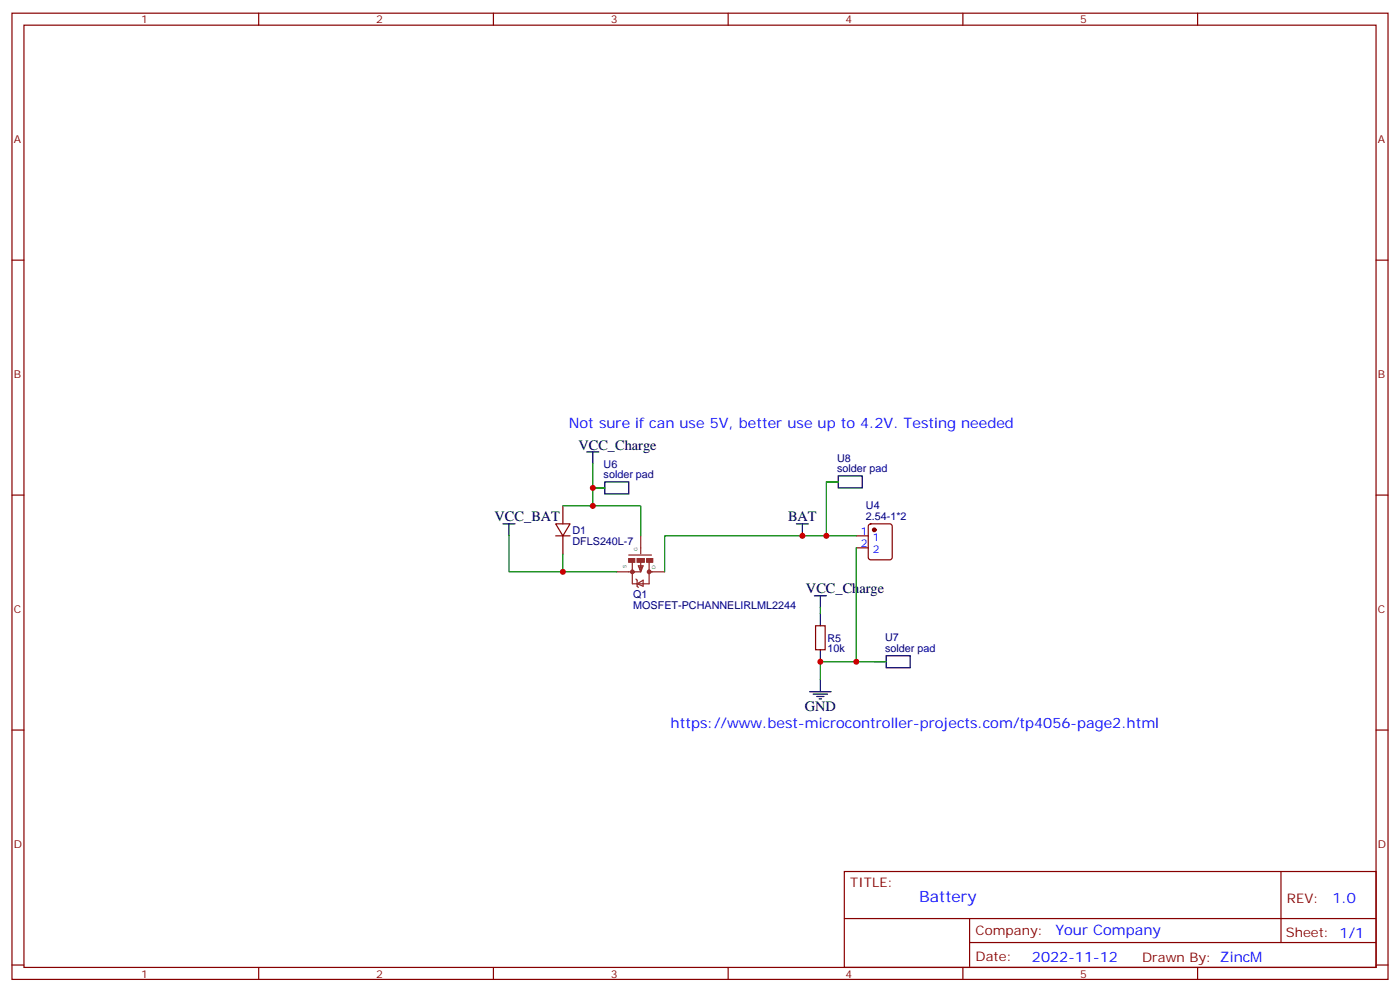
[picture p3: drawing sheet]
<svg xmlns="http://www.w3.org/2000/svg" width="412mm" height="292mm" viewBox="0 0 412 292" stroke-linecap="round" stroke-linejoin="round" font-family="sans-serif">
<g fill="none" stroke="#870000" stroke-width=".35">
<path d="M3.5 3.9h405.4v284.3h-405.4zM7.1 7.4h398.2v277.3h-398.2zM76.2 3.9v3.5M145.3 3.9v3.5M214.5 3.9v3.5M283.6 3.9v3.5M352.8 3.9v3.5M3.5 76.6h3.6M405.3 76.6h3.6M3.5 145.7h3.6M163.7 154.2h4.2l-2.1 3.5zM163.7 157.7h4.2"/>
<path d="M165.8 148.9v5.3M165.8 157.7v5.3M174.6 143.6h3.6M243.4 141.8h3.5M252.2 157.7h3.6M256 154.4l.5-.2h5.6l.7 .4v9.4l-.4 .7h-5.9l-.7-.4v-9.4zM405.3 145.7h3.6M252.2 161.2h3.6M240.2 184.1h2.9v7.1h-2.9zM257.5 194.7h3.6M3.5 214.8h3.6M405.3 214.8h3.6"/>
<path d="M248.7 256.5h156.6v28.2h-156.6zM377.3 256.5v20.9M248.7 270.3h156.5M285.6 277.4h119.6M285.6 270.3v14.1M3.5 284h3.6M76.2 284.7v3.5M145.3 284.7v3.5M214.5 284.7v3.5M283.6 284.7v3.5M352.8 284.7v3.5M405.3 284h3.6"/>
</g>
<path d="M188.7 157.7v5.3M181.7 168.3h7M185.2 163.3h6.7M186.3 165.5v6.3h4.9v-6.3M187.3 170.4l.4 .3v1.8l.3 .4M187.7 171.8l1.7-1.1v1.8zM188 166.5h1.4l-.7 1.8zM188.4 166.9l.3 1 .4-1h-.4M188.7 165.5v1.7M191.2 168.3h4.6" fill="none" stroke="#8c2424" stroke-width=".35"/>
<g fill="none" stroke="#8c2424" stroke-width=".71">
<circle cx="186.3" cy="168.3" r=".35"/>
<circle cx="191.2" cy="168.3" r=".35"/>
</g>
<g fill="#8c2424" stroke="#8c2424" stroke-width=".35">
<path d="M185.2 164.4h1.8v1.1h-1.8z"/>
<path d="M190.5 164.4h1.8v1.1h-1.8z"/>
<path d="M187.7 164.4h2.1v1.1h-2.1z"/>
</g>
<circle cx="257.5" cy="155.9" r=".53" fill="#870000" stroke="#870000" stroke-width=".35"/>
<path d="M174.6 136.5v12.4M149.9 157.7v10.6h15.9M165.8 148.9h22.9v8.8M174.6 143.6h3.6M246.9 141.8h-3.5v15.9M252.2 157.7h-56.4v10.6M165.8 163v5.3h15.9M241.7 178.9v1.7M252.2 161.2v33.5h-10.5v5.3M252.2 194.7h8.9" fill="none" stroke="#008700" stroke-width=".35"/>
<g fill="none" stroke="#000" stroke-width=".35">
<path d="M172.9 133h3.5M174.6 133v3.5M148.2 154.2h3.5M149.9 154.2v3.5M178.2 141.8h7v3.5h-7zM234.6 154.2h3.5M236.4 154.2v3.5M246.9 140.1h7.1v3.5h-7.1zM239.9 175.3h3.5M241.7 175.3v3.6M241.7 180.6v3.5M241.7 191.2v3.5"/>
<path d="M261.1 193h7v3.5h-7zM238.5 203.6h6.3M239.5 204.3h4.3M240.6 205h2.1M241.3 205.7h.7M241.7 200v3.6"/>
</g>
<g fill="#c00">
<circle cx="236.4" cy="157.7" r=".88"/>
<circle cx="165.8" cy="168.3" r=".88"/>
<circle cx="174.6" cy="148.9" r=".88"/>
<circle cx="243.4" cy="157.7" r=".88"/>
<circle cx="252.2" cy="194.7" r=".88"/>
<circle cx="174.6" cy="143.6" r=".88"/>
<circle cx="241.7" cy="194.7" r=".88"/>
</g>
<text font-size="4.6" fill="#00f" x="270.8" y="265.5">Battery</text>
<g font-size="4.2" fill="#00f">
<text x="167.6" y="125.9">Not sure if can use 5V, better use up to 4.2V. Testing needed</text>
<text x="197.6" y="214.1">https://www.best-microcontroller-projects.com/tp4056-page2.html</text>
<text x="392.5" y="265.7">1.0</text>
<text x="310.9" y="275.3">Your Company</text>
<text x="304" y="283.1">2022-11-12</text>
</g>
<g font-size="4.2">
<text x="170.4" y="132.3">VCC_Charge</text>
<text x="145.7" y="153.5">VCC_BAT</text>
<text x="232.1" y="153.5">BAT</text>
<text x="237.4" y="174.6">VCC_Charge</text>
<text x="237.1" y="209.2">GND</text>
</g>
<g font-size="3.9" fill="#800">
<text x="250.5" y="261.1">TITLE:</text>
<text x="379.1" y="265.7">REV:</text>
<text x="287.4" y="275.3">Company:</text>
<text x="378.7" y="275.9">Sheet: 1/1</text>
<text x="287.4" y="282.9">Date:</text>
<text x="336.4" y="283">Drawn By: ZincM</text>
</g>
<g font-size="3.2" fill="#800">
<text x="41.6" y="6.9">1</text>
<text x="110.8" y="6.9">2</text>
<text x="179.9" y="6.9">3</text>
<text x="249.1" y="6.9">4</text>
<text x="318.2" y="6.9">5</text>
<text x="4.1" y="42">A</text>
<text x="405.9" y="42">A</text>
<text x="4.1" y="111.1">B</text>
<text x="405.9" y="111.1">B</text>
<text x="4.1" y="180.3">C</text>
<text x="405.9" y="180.3">C</text>
<text x="4.1" y="249.4">D</text>
<text x="405.9" y="249.4">D</text>
<text x="41.6" y="287.7">1</text>
<text x="110.8" y="287.7">2</text>
<text x="179.9" y="287.7">3</text>
<text x="249.1" y="287.7">4</text>
<text x="318.2" y="287.7">5</text>
</g>
<g font-size="3.2" fill="#000080">
<text x="177.8" y="137.6">U6</text>
<text x="246.6" y="135.8">U8</text>
<text x="177.8" y="140.8">solder pad</text>
<text x="246.6" y="139">solder pad</text>
<text x="255.1" y="149.7">U4</text>
<text x="255.1" y="153">2.54-1*2</text>
<text x="168.6" y="160.3">DFLS240L-7</text>
<text x="168.6" y="157.1">D1</text>
<text x="186.5" y="179.1">MOSFET-PCHANNELIRLML2244</text>
<text x="186.5" y="175.9">Q1</text>
<text x="243.8" y="188.8">R5</text>
<text x="260.7" y="191.9">solder pad</text>
<text x="260.7" y="188.7">U7</text>
<text x="243.8" y="192">10k</text>
</g>
<g font-size="3.2" fill="#00f">
<text x="253.6" y="157.3">1</text>
<text x="253.6" y="160.9">2</text>
<text x="257.1" y="159.1">1</text>
<text x="257.1" y="162.6">2</text>
</g>
<g font-size="1.4" fill="#238d23">
<text x="184.6" y="167.2" transform="rotate(-90 184.6 167.2)">S</text>
<text x="187.8" y="162.1" transform="rotate(-90 187.8 162.1)">G</text>
<text x="193.1" y="167.4" transform="rotate(-90 193.1 167.4)">D</text>
</g>
</svg>
